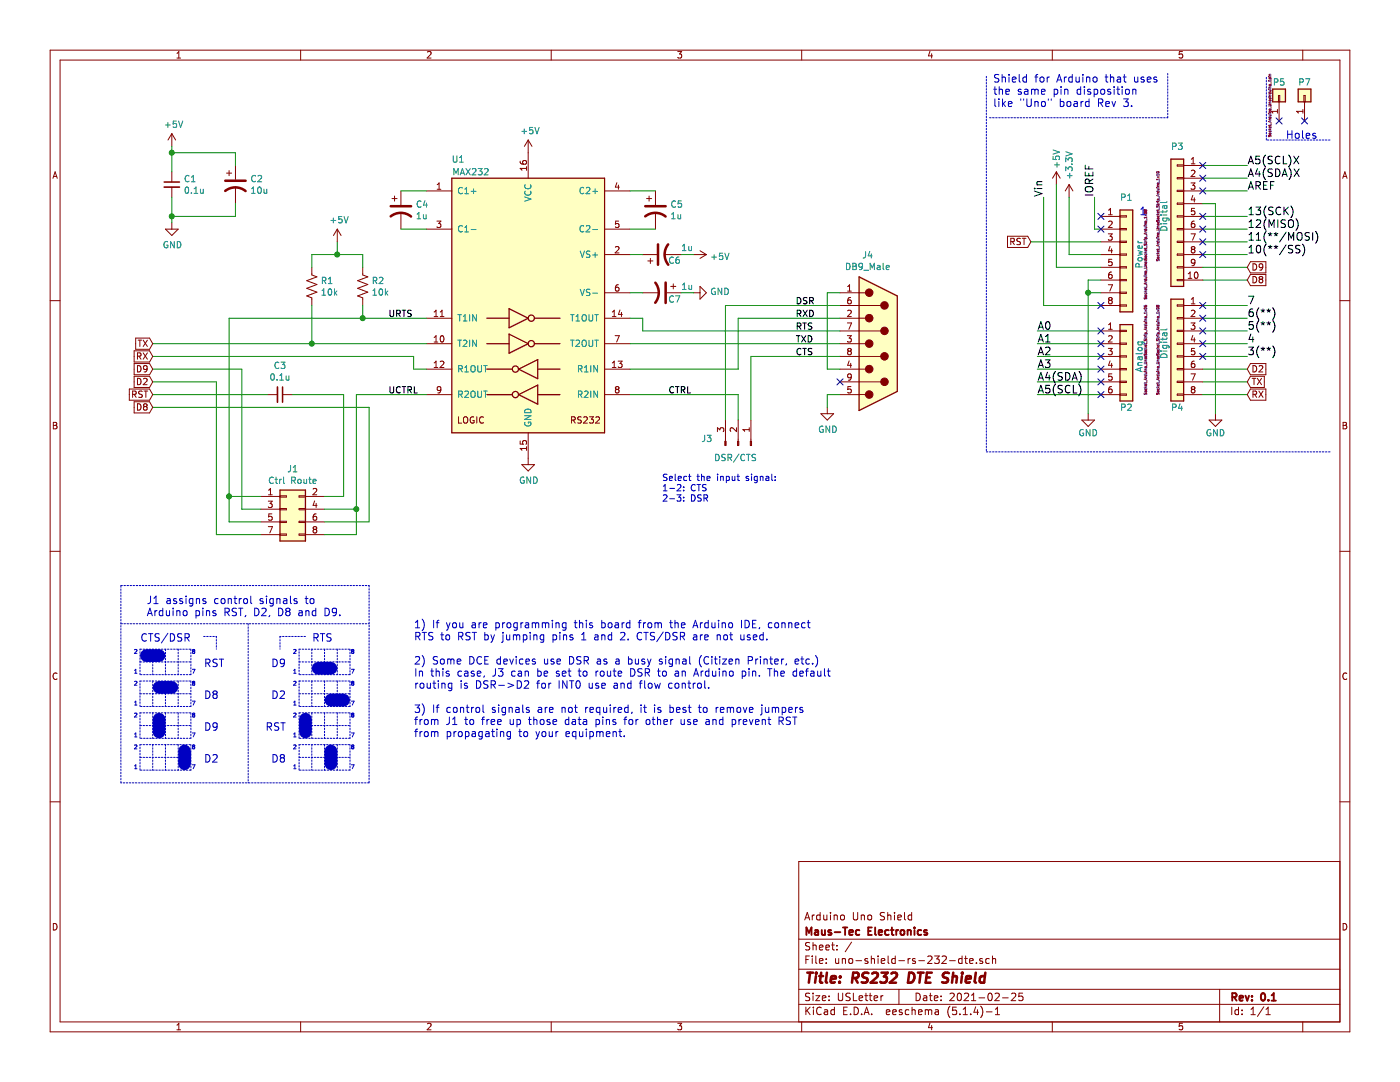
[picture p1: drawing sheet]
EESchema Schematic File Version 4
LIBS:uno-shield-rs-232-dce-cache
EELAYER 30 0
EELAYER END
$Descr USLetter 11000 8500
encoding utf-8
Sheet 1 1
Title "RS232 DTE Shield"
Date "2021-02-25"
Rev "0.1"
Comp "Maus-Tec Electronics"
Comment1 "Arduino Uno Shield"
Comment2 ""
Comment3 ""
Comment4 ""
$EndDescr
Text Label 8200 1550 1    60   ~ 0
Vin
Text Label 8600 1550 1    60   ~ 0
IOREF
Text Label 8150 2600 0    60   ~ 0
A0
Text Label 8150 2700 0    60   ~ 0
A1
Text Label 8150 2800 0    60   ~ 0
A2
Text Label 8150 2900 0    60   ~ 0
A3
Text Label 8150 3000 0    60   ~ 0
A4(SDA)
Text Label 8150 3100 0    60   ~ 0
A5(SCL)
Text Label 9800 2800 0    60   ~ 0
3(**)
Text Label 9800 2700 0    60   ~ 0
4
Text Label 9800 2600 0    60   ~ 0
5(**)
Text Label 9800 2500 0    60   ~ 0
6(**)
Text Label 9800 2400 0    60   ~ 0
7
Text Label 9800 2000 0    60   ~ 0
10(**/SS)
Text Label 9800 1900 0    60   ~ 0
11(**/MOSI)
Text Label 9800 1800 0    60   ~ 0
12(MISO)
Text Label 9800 1700 0    60   ~ 0
13(SCK)
Text Label 9800 1500 0    60   ~ 0
AREF
NoConn ~ 8650 1700
Text Label 9800 1400 0    60   ~ 0
A4(SDA)X
Text Label 9800 1300 0    60   ~ 0
A5(SCL)X
Text Notes 10100 1100 0    60   ~ 0
Holes
Text Notes 7800 850  0    60   ~ 0
Shield for Arduino that uses\nthe same pin disposition\nlike "Uno" board Rev 3.
$Comp
L Connector_Generic:Conn_01x08 P1
U 1 1
P 8850 2000
F 0 "P1" H 8850 2450 50  0000 C CNN
F 1 "Power" V 8950 2000 50  0000 C CNN
F 2 "Socket_Arduino_Uno:Socket_Strip_Arduino_1x08" V 9000 2000 20  0000 C CNN
F 3 "" H 8850 2000 50  0000 C CNN
	1    8850 2000
	1    0    0    -1  
$EndComp
$Comp
L power:+3.3V #PWR01
U 1 1
P 8400 1550
F 0 "#PWR01" H 8400 1400 50  0001 C CNN
F 1 "+3.3V" V 8400 1800 50  0000 C CNN
F 2 "" H 8400 1550 50  0000 C CNN
F 3 "" H 8400 1550 50  0000 C CNN
	1    8400 1550
	1    0    0    -1  
$EndComp
$Comp
L power:+5V #PWR02
U 1 1
P 8300 1450
F 0 "#PWR02" H 8300 1300 50  0001 C CNN
F 1 "+5V" V 8300 1650 50  0000 C CNN
F 2 "" H 8300 1450 50  0000 C CNN
F 3 "" H 8300 1450 50  0000 C CNN
	1    8300 1450
	1    0    0    -1  
$EndComp
$Comp
L power:GND #PWR03
U 1 1
P 8550 3250
F 0 "#PWR03" H 8550 3000 50  0001 C CNN
F 1 "GND" H 8550 3100 50  0000 C CNN
F 2 "" H 8550 3250 50  0000 C CNN
F 3 "" H 8550 3250 50  0000 C CNN
	1    8550 3250
	1    0    0    -1  
$EndComp
$Comp
L power:GND #PWR04
U 1 1
P 9550 3250
F 0 "#PWR04" H 9550 3000 50  0001 C CNN
F 1 "GND" H 9550 3100 50  0000 C CNN
F 2 "" H 9550 3250 50  0000 C CNN
F 3 "" H 9550 3250 50  0000 C CNN
	1    9550 3250
	1    0    0    -1  
$EndComp
$Comp
L Connector_Generic:Conn_01x06 P2
U 1 1
P 8850 2800
F 0 "P2" H 8850 2400 50  0000 C CNN
F 1 "Analog" V 8950 2800 50  0000 C CNN
F 2 "Socket_Arduino_Uno:Socket_Strip_Arduino_1x06" V 9000 2850 20  0000 C CNN
F 3 "" H 8850 2800 50  0000 C CNN
	1    8850 2800
	1    0    0    -1  
$EndComp
$Comp
L Connector_Generic:Conn_01x01 P5
U 1 1
P 10050 750
F 0 "P5" V 10150 750 50  0000 C CNN
F 1 "CONN_01X01" V 10150 750 50  0001 C CNN
F 2 "Socket_Arduino_Uno:Arduino_1pin" H 9971 824 20  0000 C CNN
F 3 "" H 10050 750 50  0000 C CNN
	1    10050 750 
	0    -1   -1   0   
$EndComp
$Comp
L Connector_Generic:Conn_01x01 P7
U 1 1
P 10250 750
F 0 "P7" V 10350 750 50  0000 C CNN
F 1 "CONN_01X01" V 10350 750 50  0001 C CNN
F 2 "Socket_Arduino_Uno:Arduino_1pin" V 10250 750 20  0001 C CNN
F 3 "" H 10250 750 50  0000 C CNN
	1    10250 750 
	0    -1   -1   0   
$EndComp
NoConn ~ 10050 950 
NoConn ~ 10250 950 
$Comp
L Connector_Generic:Conn_01x08 P4
U 1 1
P 9250 2700
F 0 "P4" H 9250 2200 50  0000 C CNN
F 1 "Digital" V 9350 2700 50  0000 C CNN
F 2 "Socket_Arduino_Uno:Socket_Strip_Arduino_1x08" V 9400 2650 20  0000 C CNN
F 3 "" H 9250 2700 50  0000 C CNN
	1    9250 2700
	-1   0    0    -1  
$EndComp
Wire Notes Line
	7775 925  9175 925 
Wire Notes Line
	9175 925  9175 575 
Wire Wire Line
	8600 1550 8600 1800
Wire Wire Line
	8600 1800 8650 1800
Wire Wire Line
	8650 2000 8400 2000
Wire Wire Line
	8650 2100 8300 2100
Wire Wire Line
	8650 2400 8200 2400
Wire Wire Line
	8650 2200 8550 2200
Wire Wire Line
	8650 2300 8550 2300
Connection ~ 8550 2300
Wire Wire Line
	8200 2400 8200 1550
Wire Wire Line
	8300 2100 8300 1450
Wire Wire Line
	8400 2000 8400 1550
Wire Wire Line
	8650 2600 8150 2600
Wire Wire Line
	8650 2700 8150 2700
Wire Wire Line
	8650 2800 8150 2800
Wire Wire Line
	8650 2900 8150 2900
Wire Wire Line
	8650 3000 8150 3000
Wire Wire Line
	8650 3100 8150 3100
$Comp
L Connector_Generic:Conn_01x10 P3
U 1 1
P 9250 1700
F 0 "P3" H 9250 2250 50  0000 C CNN
F 1 "Digital" V 9350 1700 50  0000 C CNN
F 2 "Socket_Arduino_Uno:Socket_Strip_Arduino_1x10" V 9400 1700 20  0000 C CNN
F 3 "" H 9250 1700 50  0000 C CNN
	1    9250 1700
	-1   0    0    -1  
$EndComp
Wire Wire Line
	9450 2200 9800 2200
Wire Wire Line
	9450 2100 9800 2100
Wire Wire Line
	9450 2000 9800 2000
Wire Wire Line
	9450 1900 9800 1900
Wire Wire Line
	9450 1800 9800 1800
Wire Wire Line
	9450 1700 9800 1700
Wire Wire Line
	9450 1500 9800 1500
Wire Wire Line
	9450 1400 9800 1400
Wire Wire Line
	9450 1300 9800 1300
Wire Wire Line
	9450 3100 9800 3100
Wire Wire Line
	9450 3000 9800 3000
Wire Wire Line
	9450 2900 9800 2900
Wire Wire Line
	9450 2800 9800 2800
Wire Wire Line
	9450 2700 9800 2700
Wire Wire Line
	9450 2600 9800 2600
Wire Wire Line
	9450 2500 9800 2500
Wire Wire Line
	9450 2400 9800 2400
Wire Wire Line
	9450 1600 9550 1600
Wire Wire Line
	9550 1600 9550 3250
Wire Wire Line
	8550 2200 8550 2300
Wire Wire Line
	8550 2300 8550 3250
Wire Notes Line
	7750 600  7750 3550
Wire Notes Line
	7750 3550 10450 3550
Wire Wire Line
	8650 1900 8100 1900
Text Notes 8950 1700 0    60   ~ 0
1
Wire Notes Line
	10450 1100 9950 1100
Wire Notes Line
	9950 1100 9950 600 
$Comp
L Interface_UART:MAX232 U1
U 1 1
P 4150 2400
F 0 "U1" H 3600 3550 50  0000 C CNN
F 1 "MAX232" H 3700 3450 50  0000 C CNN
F 2 "Package_DIP:DIP-16_W7.62mm_LongPads" H 4200 1350 50  0001 L CNN
F 3 "http://www.ti.com/lit/ds/symlink/max232.pdf" H 4150 2500 50  0001 C CNN
	1    4150 2400
	1    0    0    -1  
$EndComp
$Comp
L power:+5V #PWR0101
U 1 1
P 4150 1200
F 0 "#PWR0101" H 4150 1050 50  0001 C CNN
F 1 "+5V" H 4165 1373 50  0000 C CNN
F 2 "" H 4150 1200 50  0001 C CNN
F 3 "" H 4150 1200 50  0001 C CNN
	1    4150 1200
	1    0    0    -1  
$EndComp
$Comp
L power:GND #PWR0102
U 1 1
P 4150 3600
F 0 "#PWR0102" H 4150 3350 50  0001 C CNN
F 1 "GND" H 4155 3427 50  0000 C CNN
F 2 "" H 4150 3600 50  0001 C CNN
F 3 "" H 4150 3600 50  0001 C CNN
	1    4150 3600
	1    0    0    -1  
$EndComp
$Comp
L Connector:Conn_01x03_Male J3
U 1 1
P 5800 3500
F 0 "J3" V 5850 3300 50  0000 R CNN
F 1 "DSR/CTS" V 5700 3650 50  0000 R CNN
F 2 "Connector_PinHeader_2.54mm:PinHeader_1x03_P2.54mm_Vertical" H 5800 3500 50  0001 C CNN
F 3 "~" H 5800 3500 50  0001 C CNN
	1    5800 3500
	0    1    -1   0   
$EndComp
NoConn ~ 6600 3000
$Comp
L power:GND #PWR0103
U 1 1
P 6500 3200
F 0 "#PWR0103" H 6500 2950 50  0001 C CNN
F 1 "GND" H 6505 3027 50  0000 C CNN
F 2 "" H 6500 3200 50  0001 C CNN
F 3 "" H 6500 3200 50  0001 C CNN
	1    6500 3200
	1    0    0    -1  
$EndComp
Wire Wire Line
	6600 3100 6500 3100
Wire Wire Line
	6500 3100 6500 3200
Wire Wire Line
	4950 3100 5800 3100
Wire Wire Line
	5800 3100 5800 3300
Wire Wire Line
	6600 2300 6500 2300
Wire Wire Line
	6500 2300 6500 2900
Wire Wire Line
	6500 2900 6600 2900
Wire Wire Line
	4950 2900 5800 2900
Wire Wire Line
	5800 2900 5800 2500
Wire Wire Line
	5800 2500 6600 2500
Wire Wire Line
	6600 2400 5700 2400
Wire Wire Line
	5700 2400 5700 3300
Wire Wire Line
	6600 2800 5900 2800
Wire Wire Line
	5900 2800 5900 3300
$Comp
L Device:CP1 C5
U 1 1
P 5150 1650
F 0 "C5" H 5265 1696 50  0000 L CNN
F 1 "1u" H 5265 1605 50  0000 L CNN
F 2 "Capacitor_THT:CP_Radial_D4.0mm_P2.00mm" H 5150 1650 50  0001 C CNN
F 3 "~" H 5150 1650 50  0001 C CNN
	1    5150 1650
	1    0    0    -1  
$EndComp
$Comp
L Device:CP1 C4
U 1 1
P 3150 1650
F 0 "C4" H 3265 1696 50  0000 L CNN
F 1 "1u" H 3265 1605 50  0000 L CNN
F 2 "Capacitor_THT:CP_Radial_D4.0mm_P2.00mm" H 3150 1650 50  0001 C CNN
F 3 "~" H 3150 1650 50  0001 C CNN
	1    3150 1650
	1    0    0    -1  
$EndComp
$Comp
L Device:CP1 C6
U 1 1
P 5200 2000
F 0 "C6" V 5150 1900 50  0000 C CNN
F 1 "1u" V 5250 1800 50  0000 C CNN
F 2 "Capacitor_THT:CP_Radial_D4.0mm_P2.00mm" H 5200 2000 50  0001 C CNN
F 3 "~" H 5200 2000 50  0001 C CNN
	1    5200 2000
	0    -1   -1   0   
$EndComp
$Comp
L Device:CP1 C7
U 1 1
P 5200 2300
F 0 "C7" V 5250 2400 50  0000 C CNN
F 1 "1u" V 5150 2500 50  0000 C CNN
F 2 "Capacitor_THT:CP_Radial_D4.0mm_P2.00mm" H 5200 2300 50  0001 C CNN
F 3 "~" H 5200 2300 50  0001 C CNN
	1    5200 2300
	0    1    1    0   
$EndComp
Wire Wire Line
	3150 1500 3350 1500
Wire Wire Line
	3150 1800 3350 1800
Wire Wire Line
	4950 1500 5150 1500
Wire Wire Line
	4950 1800 5150 1800
Wire Wire Line
	4950 2000 5050 2000
Wire Wire Line
	4950 2300 5050 2300
$Comp
L power:GND #PWR0104
U 1 1
P 5450 2300
F 0 "#PWR0104" H 5450 2050 50  0001 C CNN
F 1 "GND" V 5455 2172 50  0000 R CNN
F 2 "" H 5450 2300 50  0001 C CNN
F 3 "" H 5450 2300 50  0001 C CNN
	1    5450 2300
	0    -1   -1   0   
$EndComp
$Comp
L power:+5V #PWR0105
U 1 1
P 5450 2000
F 0 "#PWR0105" H 5450 1850 50  0001 C CNN
F 1 "+5V" V 5465 2128 50  0000 L CNN
F 2 "" H 5450 2000 50  0001 C CNN
F 3 "" H 5450 2000 50  0001 C CNN
	1    5450 2000
	0    1    1    0   
$EndComp
Wire Wire Line
	5350 2000 5450 2000
Wire Wire Line
	5350 2300 5450 2300
Wire Wire Line
	6600 2700 4950 2700
Wire Wire Line
	6600 2600 5050 2600
Wire Wire Line
	5050 2600 5050 2500
Wire Wire Line
	5050 2500 4950 2500
Text Label 6250 2400 0    50   ~ 0
DSR
Text Label 6250 2500 0    50   ~ 0
RXD
Text Label 6250 2600 0    50   ~ 0
RTS
Text Label 6250 2700 0    50   ~ 0
TXD
Text Label 6250 2800 0    50   ~ 0
CTS
$Comp
L Device:R_US R1
U 1 1
P 2450 2250
F 0 "R1" H 2518 2296 50  0000 L CNN
F 1 "10k" H 2518 2205 50  0000 L CNN
F 2 "Resistor_THT:R_Axial_DIN0207_L6.3mm_D2.5mm_P10.16mm_Horizontal" V 2490 2240 50  0001 C CNN
F 3 "~" H 2450 2250 50  0001 C CNN
	1    2450 2250
	1    0    0    -1  
$EndComp
$Comp
L Device:R_US R2
U 1 1
P 2850 2250
F 0 "R2" H 2918 2296 50  0000 L CNN
F 1 "10k" H 2918 2205 50  0000 L CNN
F 2 "Resistor_THT:R_Axial_DIN0207_L6.3mm_D2.5mm_P10.16mm_Horizontal" V 2890 2240 50  0001 C CNN
F 3 "~" H 2850 2250 50  0001 C CNN
	1    2850 2250
	1    0    0    -1  
$EndComp
Wire Wire Line
	2850 2400 2850 2500
Wire Wire Line
	2850 2500 3350 2500
Wire Wire Line
	3350 2700 2450 2700
Wire Wire Line
	2450 2700 2450 2400
Wire Wire Line
	2450 2100 2450 2000
Wire Wire Line
	2450 2000 2650 2000
Wire Wire Line
	2850 2000 2850 2100
Wire Wire Line
	2650 2000 2650 1900
Connection ~ 2650 2000
Wire Wire Line
	2650 2000 2850 2000
$Comp
L power:+5V #PWR0106
U 1 1
P 2650 1900
F 0 "#PWR0106" H 2650 1750 50  0001 C CNN
F 1 "+5V" H 2665 2073 50  0000 C CNN
F 2 "" H 2650 1900 50  0001 C CNN
F 3 "" H 2650 1900 50  0001 C CNN
	1    2650 1900
	1    0    0    -1  
$EndComp
$Comp
L Connector:DB9_Male J4
U 1 1
P 6900 2700
F 0 "J4" H 6818 2008 50  0000 C CNN
F 1 "DB9_Male" H 6818 2099 50  0000 C CNN
F 2 "Connector_Dsub:DSUB-9_Male_Horizontal_P2.77x2.84mm_EdgePinOffset4.94mm_Housed_MountingHolesOffset7.48mm" H 6900 2700 50  0001 C CNN
F 3 " ~" H 6900 2700 50  0001 C CNN
	1    6900 2700
	1    0    0    1   
$EndComp
Wire Wire Line
	1800 2500 2850 2500
Connection ~ 2850 2500
Wire Wire Line
	2800 3100 3350 3100
Wire Wire Line
	2450 2700 1200 2700
Connection ~ 2450 2700
Wire Wire Line
	3350 2900 3250 2900
Wire Wire Line
	3250 2900 3250 2800
Wire Wire Line
	3250 2800 1200 2800
Wire Wire Line
	1900 2900 1200 2900
Wire Wire Line
	1700 3000 1200 3000
Wire Wire Line
	2900 3200 1200 3200
$Comp
L Device:C_Small C1
U 1 1
P 1350 1450
F 0 "C1" H 1442 1496 50  0000 L CNN
F 1 "0.1u" H 1442 1405 50  0000 L CNN
F 2 "Capacitor_THT:C_Disc_D5.0mm_W2.5mm_P2.50mm" H 1350 1450 50  0001 C CNN
F 3 "~" H 1350 1450 50  0001 C CNN
	1    1350 1450
	1    0    0    -1  
$EndComp
$Comp
L Device:C_Small C3
U 1 1
P 2200 3100
F 0 "C3" V 1971 3100 50  0000 C CNN
F 1 "0.1u" V 2062 3100 50  0000 C CNN
F 2 "Capacitor_THT:C_Disc_D5.0mm_W2.5mm_P2.50mm" H 2200 3100 50  0001 C CNN
F 3 "~" H 2200 3100 50  0001 C CNN
	1    2200 3100
	0    1    1    0   
$EndComp
Wire Wire Line
	2300 3100 2700 3100
Wire Wire Line
	2100 3100 1200 3100
$Comp
L power:GND #PWR0107
U 1 1
P 1350 1750
F 0 "#PWR0107" H 1350 1500 50  0001 C CNN
F 1 "GND" H 1355 1577 50  0000 C CNN
F 2 "" H 1350 1750 50  0001 C CNN
F 3 "" H 1350 1750 50  0001 C CNN
	1    1350 1750
	1    0    0    -1  
$EndComp
$Comp
L power:+5V #PWR0108
U 1 1
P 1350 1150
F 0 "#PWR0108" H 1350 1000 50  0001 C CNN
F 1 "+5V" H 1365 1323 50  0000 C CNN
F 2 "" H 1350 1150 50  0001 C CNN
F 3 "" H 1350 1150 50  0001 C CNN
	1    1350 1150
	1    0    0    -1  
$EndComp
$Comp
L Device:CP1 C2
U 1 1
P 1850 1450
F 0 "C2" H 1965 1496 50  0000 L CNN
F 1 "10u" H 1965 1405 50  0000 L CNN
F 2 "Capacitor_THT:CP_Radial_D6.3mm_P2.50mm" H 1850 1450 50  0001 C CNN
F 3 "~" H 1850 1450 50  0001 C CNN
	1    1850 1450
	1    0    0    -1  
$EndComp
Wire Wire Line
	1350 1150 1350 1200
Wire Wire Line
	1350 1200 1850 1200
Wire Wire Line
	1850 1200 1850 1300
Wire Wire Line
	1350 1750 1350 1700
Wire Wire Line
	1350 1700 1850 1700
Wire Wire Line
	1850 1700 1850 1600
Wire Wire Line
	1350 1350 1350 1200
Connection ~ 1350 1200
Wire Wire Line
	1350 1700 1350 1550
Connection ~ 1350 1700
Text GLabel 1200 2700 0    50   Input ~ 0
TX
Text GLabel 1200 2800 0    50   Input ~ 0
RX
Text GLabel 1200 2900 0    50   Input ~ 0
D9
Text GLabel 1200 3000 0    50   Input ~ 0
D2
Text GLabel 1200 3100 0    50   Input ~ 0
RST
Text GLabel 1200 3200 0    50   Input ~ 0
D8
Text GLabel 9800 3000 2    50   Input ~ 0
TX
Text GLabel 9800 3100 2    50   Input ~ 0
RX
Text GLabel 9800 2900 2    50   Input ~ 0
D2
Text GLabel 9800 2200 2    50   Input ~ 0
D8
Text GLabel 9800 2100 2    50   Input ~ 0
D9
Text GLabel 8100 1900 0    50   Input ~ 0
RST
Text Notes 5200 3950 0    50   ~ 0
Select the input signal:\n1-2: CTS\n2-3: DSR
$Comp
L Connector_Generic:Conn_02x04_Odd_Even J1
U 1 1
P 2250 4000
F 0 "J1" H 2300 4317 50  0000 C CNN
F 1 "Ctrl Route" H 2300 4226 50  0000 C CNN
F 2 "Connector_PinHeader_2.54mm:PinHeader_2x04_P2.54mm_Vertical" H 2250 4000 50  0001 C CNN
F 3 "~" H 2250 4000 50  0001 C CNN
	1    2250 4000
	1    0    0    -1  
$EndComp
Wire Wire Line
	2700 3900 2550 3900
Wire Wire Line
	2700 3100 2700 3900
Wire Wire Line
	2550 4000 2800 4000
Wire Wire Line
	2800 3100 2800 4000
Wire Wire Line
	2900 4100 2550 4100
Wire Wire Line
	2900 3200 2900 4100
Wire Wire Line
	2550 4200 2800 4200
Wire Wire Line
	2800 4200 2800 4000
Connection ~ 2800 4000
Wire Wire Line
	1900 4000 2050 4000
Wire Wire Line
	1900 2900 1900 4000
Wire Wire Line
	1800 4100 2050 4100
Wire Wire Line
	1800 2500 1800 3900
Wire Wire Line
	1700 4200 2050 4200
Wire Wire Line
	1700 3000 1700 4200
Wire Wire Line
	2050 3900 1800 3900
Connection ~ 1800 3900
Wire Wire Line
	1800 3900 1800 4100
Text Label 3050 2500 0    50   ~ 0
URTS
Text Label 3050 3100 0    50   ~ 0
UCTRL
Text Label 5250 3100 0    50   ~ 0
CTRL
NoConn ~ 9450 1300
NoConn ~ 9450 1400
NoConn ~ 8650 3000
NoConn ~ 8650 3100
NoConn ~ 8650 2900
NoConn ~ 8650 2800
NoConn ~ 8650 2700
NoConn ~ 8650 2600
NoConn ~ 8650 2400
NoConn ~ 8650 1800
NoConn ~ 9450 1500
NoConn ~ 9450 1700
NoConn ~ 9450 1800
NoConn ~ 9450 1900
NoConn ~ 9450 2000
NoConn ~ 9450 2400
NoConn ~ 9450 2500
NoConn ~ 9450 2600
NoConn ~ 9450 2700
NoConn ~ 9450 2800
Text Notes 1750 4950 0    50   ~ 0
Route the control signals:\n\nCTS/DSR:\n2-4: RST\n4-6: D8\n3-4: D9\n7-8: D2
Text Notes 2300 4950 0    50   ~ 0
RTS:\n3-5: D9\n5-7: D2\n1-2: RST\n5-6: D8
$EndSCHEMATC
